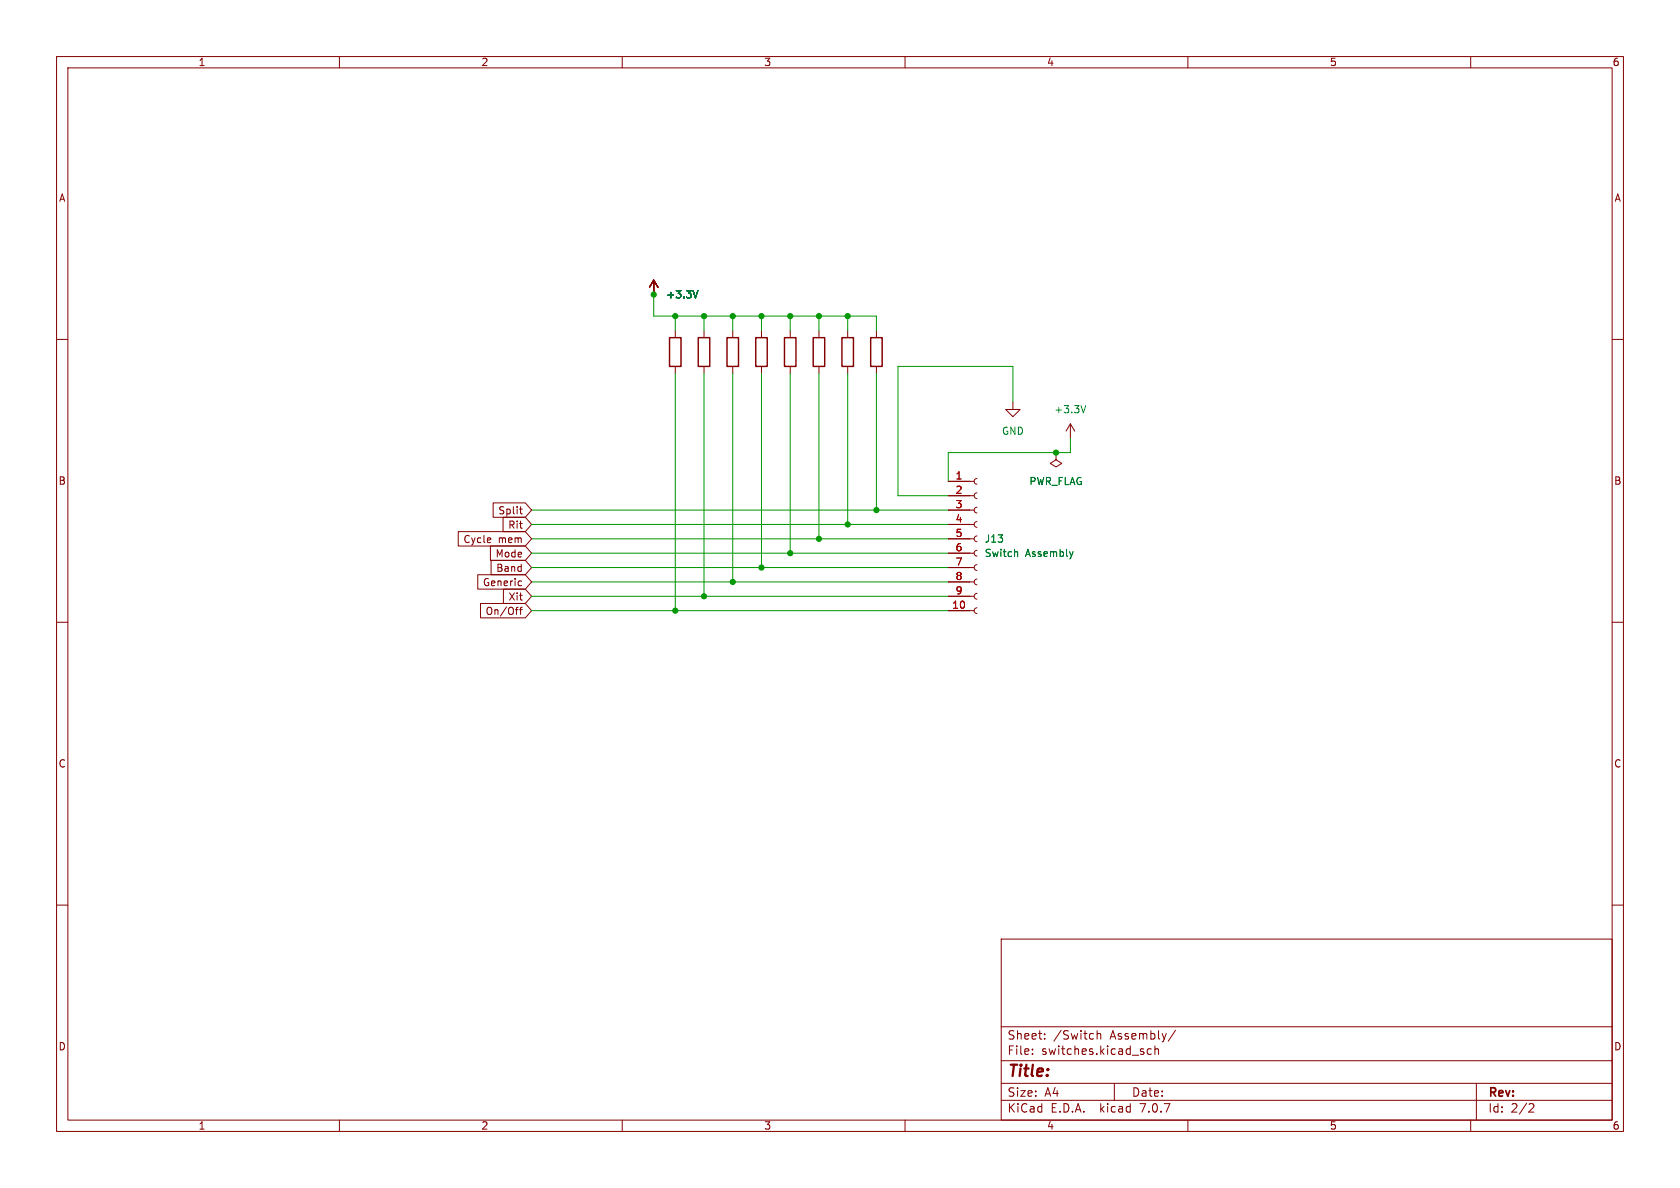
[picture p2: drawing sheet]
<svg xmlns="http://www.w3.org/2000/svg" width="297mm" height="210mm" viewBox="0 0 297 210" stroke-linecap="round" stroke-linejoin="round" font-family="sans-serif">
<g fill="none" stroke="#840000" stroke-width=".18">
<path d="M10 10h277v190h-277zM12 12h273v186h-273zM60 10v2M110 10v2M160 10v2M210 10v2M260 10v2M10 60h2M115.6 49.5l-.8 1.3M115.6 49.5v2.6M115.6 49.5l.7 1.3M119.4 58.4v1.3"/>
<path d="M124.5 58.4v1.3M129.5 58.4v1.3M134.6 58.4v1.3M139.7 58.4v1.3M144.8 58.4v1.3M149.9 58.4v1.3M154.9 58.4v1.3M285 60h2M119.4 64.8v1.2M124.5 64.8v1.2M129.5 64.8v1.2M134.6 64.8v1.2"/>
<path d="M139.7 64.8v1.2M144.8 64.8v1.2M149.9 64.8v1.2M154.9 64.8v1.2M179.1 71.1v1.3h1.2l-1.2 1.3-1.3-1.3h1.3M189.2 74.9l-.7 1.3M189.2 74.9v2.6M189.2 74.9l.8 1.3M81 94h11.9l1.1 1.3-1.1 1.2h-11.9zM86.7 96.5h6.2l1.1 1.3-1.1 1.3h-6.2zM86.8 99.1h6.1l1.1 1.2-1.1 1.3h-6.1zM87.2 88.9h5.7l1.1 1.3-1.1 1.2h-5.7z"/>
<path d="M88.9 91.4h4l1.1 1.3-1.1 1.3h-4zM91.8 90h.5M92 89.6v1.1l.3 .1M167.6 97.8h4.6M167.6 95.3h4.6M167.6 92.7h4.6M167.6 90.2h4.6M167.6 87.6h4.6M167.6 85.1h4.6M172.7 99.8l-.3 .2-.2 .3 .2 .4 .3 .1M172.7 97.3l-.3 .1-.2 .4 .2 .3 .3 .2M172.7 94.7l-.3 .2-.2 .3 .2 .4 .3 .2"/>
<path d="M172.7 92.2l-.3 .1-.2 .4 .2 .4 .3 .1M172.7 89.7l-.3 .1-.2 .4 .2 .3 .3 .2M172.7 87.1l-.3 .2-.2 .3 .2 .4 .3 .1M172.7 84.6l-.3 .1-.2 .4 .2 .3 .3 .2M186.7 80v1.3l1 .6-1 .7-1-.7 1-.6M186.7 80h.1M10 110h2M84.5 101.6h8.4l1.1 1.3-1.1 1.2h-8.4zM84.9 106.7h8l1.1 1.3-1.1 1.2h-8zM89 104.1h3.9l1.1 1.3-1.1 1.3h-3.9zM91.1 107.8h.5M91.5 107.4h.1"/>
<path d="M91.8 107.8h.5M91.8 102.7l.4 .1M92.2 103.5h-.4M92.3 107.4l-.3 .1v1.1M167.6 108h4.6M167.6 105.4h4.6M167.6 102.9h4.6M167.6 100.3h4.6M172.7 107.4l-.3 .2-.2 .3 .2 .4 .3 .2M172.7 104.9l-.3 .1-.2 .4 .2 .4 .3 .1M172.7 102.4l-.3 .1-.2 .4 .2 .3 .3 .2M285 110h2"/>
<path d="M10 160h2M285 160h2M177 166h108v32h-108zM60 198v2M110 198v2M160 198v2M177 194.5h108M177 191.5h108M177 187.5h108M177 181.5h108M182.5 186.3v.1M182.5 185.5v.1"/>
<path d="M184.7 183.6v.1M184.7 182.8v.1M194 182.2v1.5M194 182.8l.2-.1 .3 .1 .1 .9M197 191.5v3M203.5 185.5l-.4-.1-.3 .3v.4l.2 .2h.5M204.2 185.5l.2-.1 .3 .1 .1 .9M204.2 184.9v1.5M207.8 182.1l-1.3 2M210 198v2M260 198v2M261 191.5v6.5"/>
<path d="M270.5 195.1l.5 .1 .2 .3-1 1.1h1"/>
</g>
<path d="M123.4 51.4l-.5 1.2M192 71.7l-.5 1.3M179.5 97.5l.4 .2v.7M189.7 97.5l-.3 .9" fill="none" stroke="#006464" stroke-width=".18"/>
<path d="M118.4 59.7h2v5.1h-2zM123.4 59.7h2.1v5.1h-2.1zM128.5 59.7h2.1v5.1h-2.1zM133.6 59.7h2v5.1h-2zM138.7 59.7h2v5.1h-2zM143.8 59.7h2v5.1h-2zM148.8 59.7h2.1v5.1h-2.1zM153.9 59.7h2.1v5.1h-2.1z" fill="none" stroke="#840000" stroke-width=".25"/>
<g fill="none" stroke="#009600" stroke-width=".18">
<path d="M115.6 52.1v3.8h39.3v2.5M119.4 55.9v2.5M124.5 55.9v2.5M129.5 55.9v2.5M134.6 55.9v2.5M139.7 55.9v2.5M144.8 55.9v2.5M149.9 55.9v2.5M119.4 66v42M124.5 66v39.4M129.5 66v36.9M134.6 66v34.3"/>
<path d="M139.7 66v31.8M144.8 66v29.3M149.9 66v26.7M154.9 66v24.2M179.1 71.1v-6.3h-20.4v22.8h8.9M189.2 77.5v2.5h-21.6v5.1M94 90.2h73.6M94 97.8h73.6M94 92.7h73.6M94 95.3h73.6M94 100.3h73.6M94 102.9h73.6"/>
<path d="M94 105.4h73.6M94 108h73.6"/>
</g>
<g fill="#009600" stroke="#009600" stroke-width=".18">
<circle cx="134.6" cy="100.3" r=".46"/>
<circle cx="119.4" cy="108" r=".46"/>
<circle cx="186.7" cy="80" r=".46"/>
<circle cx="129.5" cy="55.9" r=".46"/>
<circle cx="124.5" cy="55.9" r=".46"/>
<circle cx="149.9" cy="55.9" r=".46"/>
<circle cx="144.8" cy="55.9" r=".46"/>
<circle cx="139.7" cy="55.9" r=".46"/>
<circle cx="134.6" cy="55.9" r=".46"/>
<circle cx="119.4" cy="55.9" r=".46"/>
<circle cx="115.6" cy="52.1" r=".46"/>
<circle cx="139.7" cy="97.8" r=".46"/>
<circle cx="129.5" cy="102.9" r=".46"/>
<circle cx="124.5" cy="105.4" r=".46"/>
<circle cx="154.9" cy="90.2" r=".46"/>
<circle cx="149.9" cy="92.7" r=".46"/>
<circle cx="144.8" cy="95.3" r=".46"/>
</g>
<text font-size="2.8" fill="#840000" x="178" y="190.9">Title:</text>
<g font-size="2.1" fill="#840000">
<text x="178" y="184">Sheet:</text>
<text x="186.2" y="184">/Switch</text>
<text x="196.3" y="184">Assembly/</text>
<text x="178" y="186.7">File:</text>
<text x="184.1" y="186.7">switches.kicad_sch</text>
<text x="178" y="196.9">KiCad</text>
<text x="178" y="194.1">Size:</text>
<text x="184.7" y="194.1">A4</text>
<text x="185.7" y="196.9">E.D.A.</text>
<text x="194.6" y="196.9">kicad</text>
<text x="200" y="194.1">Date:</text>
<text x="201.8" y="196.9">7.0.7</text>
<text x="263" y="194.3">Rev:</text>
<text x="263" y="196.9">Id:</text>
<text x="267.1" y="196.9">2/2</text>
</g>
<g font-size="1.8" fill="#840000">
<text x="35" y="11.9">1</text>
<text x="85" y="11.9">2</text>
<text x="135" y="11.9">3</text>
<text x="185" y="11.9">4</text>
<text x="235" y="11.9">5</text>
<text x="285" y="11.9">6</text>
<text x="10.3" y="35.9">A</text>
<text x="285.3" y="35.9">A</text>
<text x="10.3" y="85.9">B</text>
<text x="285.3" y="85.9">B</text>
<text x="88" y="91.1">Split</text>
<text x="89.7" y="93.7">Rit</text>
<text x="81.8" y="96.2">Cycle</text>
<text x="87.5" y="98.7">Mode</text>
<text x="87.6" y="101.3">Band</text>
<text x="88.1" y="96.2">mem</text>
<text x="85.3" y="103.8">Generic</text>
<text x="89.8" y="106.4">Xit</text>
<text x="85.8" y="108.9">On/Off</text>
<text x="10.3" y="135.9">C</text>
<text x="285.3" y="135.9">C</text>
<text x="10.3" y="185.9">D</text>
<text x="285.3" y="185.9">D</text>
<text x="35" y="199.9">1</text>
<text x="85" y="199.9">2</text>
<text x="135" y="199.9">3</text>
<text x="185" y="199.9">4</text>
<text x="235" y="199.9">5</text>
<text x="285" y="199.9">6</text>
</g>
<g font-size="1.8" fill="#006464">
<text x="117.7" y="52.9">+3.3V</text>
<text x="177" y="77.1">GND</text>
<text x="186.3" y="73.3">+3.3V</text>
<text x="181.9" y="86">PWR_FLAG</text>
<text x="174" y="96.1">J13</text>
<text x="174" y="98.7">Switch</text>
<text x="181.3" y="98.7">Assembly</text>
</g>
<g font-size="1.8" fill="#a90000">
<text x="168.8" y="84.8">1</text>
<text x="168.8" y="87.4">2</text>
<text x="168.8" y="89.9">3</text>
<text x="168.8" y="92.5">4</text>
<text x="168.8" y="95">5</text>
<text x="168.8" y="97.5">6</text>
<text x="168.8" y="100.1">7</text>
<text x="168.2" y="107.7">10</text>
<text x="168.8" y="102.6">8</text>
<text x="168.8" y="105.2">9</text>
</g>
</svg>
